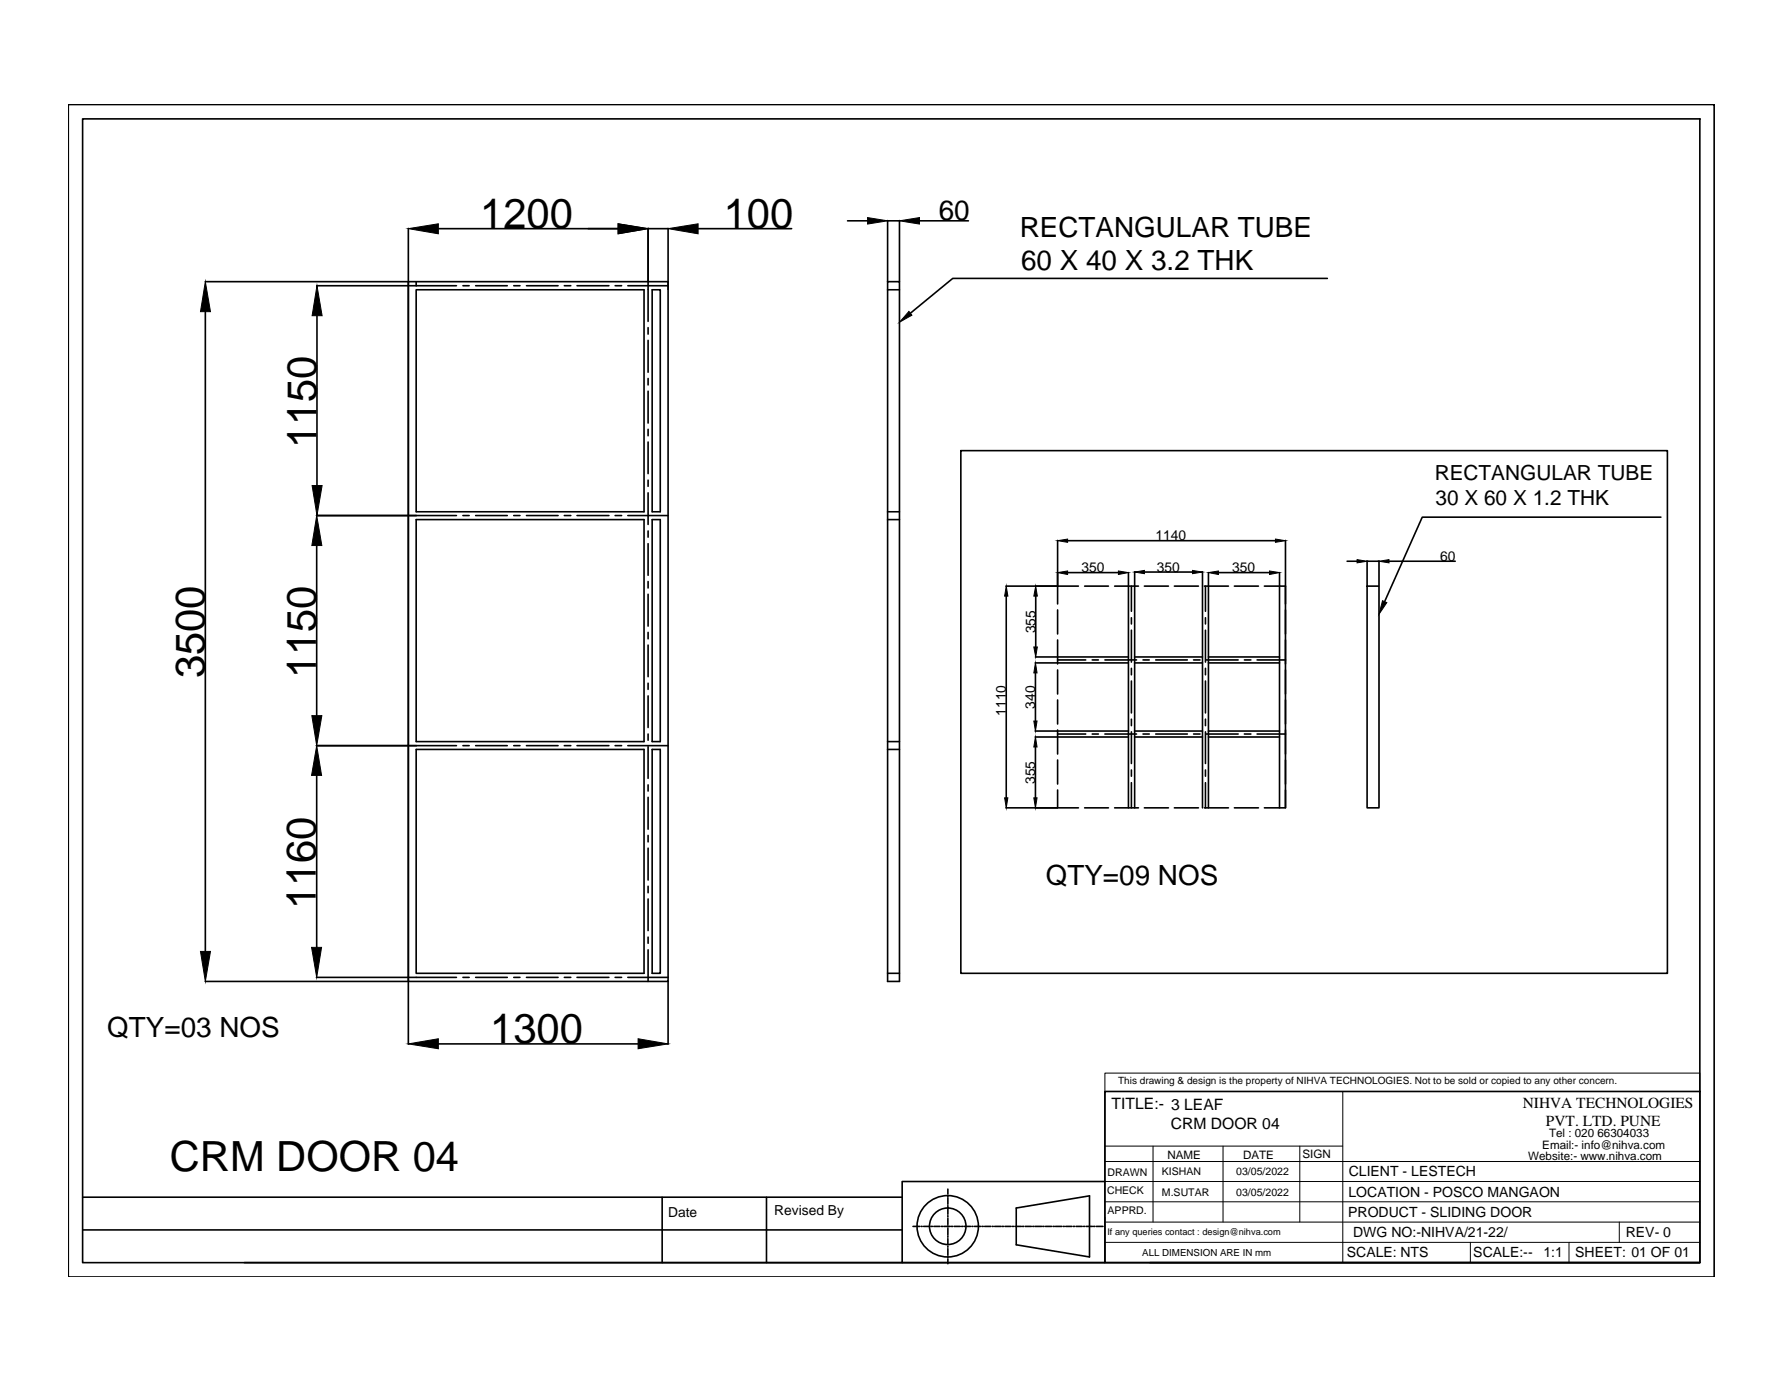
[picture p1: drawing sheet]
<svg xmlns="http://www.w3.org/2000/svg" width="279mm" height="216mm" viewBox="0 0 279 216" stroke-linecap="round" stroke-linejoin="round" font-family="sans-serif">
<!-- layer: 0 -->
<g fill="none" stroke="#000" stroke-width=".25">
<path d="M10.7 16.4h257.8v183.5h-257.8zM12.9 18.6h253.3v179.1h-253.3zM64 35.8v127.7M68.7 35.8h28.1M101.5 35.8v9.5M101.5 35.8h3.1M104.6 35.8v9.5M109.3 35.8h14.7M132.7 34.6h3.2M139 34.5v9.6M139 34.6h1.9M140.9 34.5v9.6"/>
<path d="M144 34.6h7.7M32.2 44.1h31.7M32.2 48.8v100.2M49.6 44.7h21.9M49.6 49.4v26.6M64 44.1h40.6v109.6h-40.6zM65.2 45.4h35.7v34.7h-35.7zM65.2 44.1v.6M72.5 44.7h1M74.5 44.7h4.9M80.5 44.7h.9M82.5 44.7h4.9"/>
<path d="M88.4 44.7h1M90.4 44.7h5M96.3 44.7h1.1M98.3 44.7h6.3M101.5 45.4v4.9M101.5 51.3v1M101.5 53.3v5M101.5 59.3v1M102.1 45.4h1.3v34.7h-1.3zM139 44.1h1.9v109.6h-1.9zM139 45.4h1.9M207.9 43.6h-58.7l-6.6 5.5"/>
<path d="M101.5 61.2v5M101.5 67.2v1M101.5 69.2v5M101.5 75.2v.9M101.5 77.2v4.9M150.5 70.6h110.6v81.8h-110.6zM49.6 80.7h21.9M49.6 85.4v26.6M65.2 81.4h35.7v34.7h-35.7zM72.5 80.7h1M74.5 80.7h4.9M80.5 80.7h.9"/>
<path d="M82.5 80.7h4.9M88.4 80.7h1M90.4 80.7h5M96.3 80.7h1.1M98.3 80.7h6.3M101.5 83.1v1M101.5 85.1v5M101.5 91v1.1M101.5 93v5M101.5 99v1M102.1 81.4h1.3v34.7h-1.3zM139 81.4h1.9"/>
<path d="M139 80.1h1.9M157.6 91.8h8M157.6 93.3v31.6M162.2 93.3v8M165.6 84.6v7.1M165.6 95.5v3.8M167.2 84.7h32.6M167.2 89.6h8M168.9 91.8h-3.3v2.8M169.9 91.8h3.7M174.6 91.8h3.7M176.7 89.6v2.1"/>
<path d="M176.7 91.8v34.7M177.2 91.8v3.9M177.2 96.7v1M177.2 98.7v5M177.7 89.5v2.2M177.7 91.8v34.7M179.2 91.8h3.8M179.2 89.6h7.6M183.9 91.8h3.8M188.3 89.5v2.2M188.3 91.8v34.7M188.6 91.8h3.8"/>
<path d="M188.8 91.8v3.9M188.8 96.7v1M188.8 98.7v5M189.3 89.6v2.1M189.3 91.8v34.7M190.8 89.6h8M193.3 91.8h3.8M198 91.8h3.3v34.7M200.4 89.6v2.1M200.4 91.8v34.7M201.3 84.6v7.1M211 87.9h1.5"/>
<path d="M214.1 91.8h1.9v34.7h-1.9zM214.1 87.8v3.9M214.1 87.9h1.9M216 87.8v3.9M217.5 87.9h10.4M260.1 81h-37.4l-5.8 13.2M49.6 116.7h21.9M65.2 117.3h35.7v35.1h-35.7zM72.5 116.7h1M74.5 116.7h4.9M80.5 116.7h.9M82.5 116.7h4.9"/>
<path d="M88.4 116.7h1M90.4 116.7h5M96.3 116.7h1.1M98.3 116.7h6.3M101.5 101v4.9M101.5 107v.9M101.5 109v4.9M101.5 114.9v1M101.5 116.9v5M102.1 117.3h1.3v35.1h-1.3zM139 117.3h1.9M139 116.1h1.9"/>
<path d="M162.1 103.8h3.5M162.1 115.4h3.5M162.1 114.5h3.5M162.2 102.9h3.4M162.2 105.4v7.5M162.2 117v7.9M165.6 100.2v3.8M165.6 104.9v3.8M165.6 109.6v3.8M165.6 114.3v3.8M165.6 119v3.8M165.6 103.3h4.4"/>
<path d="M165.6 103.8h11.1M165.6 102.9h11.1M165.6 115.4h11.1M165.6 114.9h4.4M165.6 114.5h11.1M171.1 103.3h.9M171.1 114.9h.9M173 103.3h5M173 114.9h5M177.2 104.6v1M177.2 106.6v5M177.2 112.6v1"/>
<path d="M177.2 114.6v4.9M177.7 103.8h10.6M177.7 102.9h10.6M177.7 115.4h10.6M177.7 114.5h10.6M179 103.3h1M179 114.9h1M181 103.3h5M181 114.9h5M186.9 103.3h1M186.9 114.9h1M188.8 104.6v1"/>
<path d="M188.8 106.6v5M188.8 112.6v1M188.8 114.6v4.9M188.9 103.3h5M188.9 114.9h5M189.3 103.8h11.1M189.3 102.9h11.1M189.3 115.4h11.1M189.3 114.5h11.1M194.9 103.3h1M194.9 114.9h1M196.9 103.3h4.4"/>
<path d="M196.9 114.9h4.4M49.6 121.4v26.9M101.5 122.9v1M101.5 124.8v5M101.5 130.8v1M101.5 132.8v5M101.5 138.8v1M157.6 126.5h8M165.6 123.7v2.8h3.3M169.9 126.5h3.7M174.6 126.5h3.7M177.2 120.6v.9"/>
<path d="M177.2 122.5v4M179.2 126.5h3.8M183.9 126.5h3.8M188.6 126.5h3.8M188.8 120.6v.9M188.8 122.5v4M193.3 126.5h3.8M201.3 123.7v2.8h-3.3M32.2 153.7h31.7M49.6 153h21.9M72.5 153h1M74.5 153h4.9"/>
<path d="M80.5 153h.9M82.5 153h4.9M88.4 153h1M90.4 153h5M96.3 153h1.1M98.3 153h6.3M101.5 140.7v5M101.5 146.7v1M101.5 148.7v5M104.6 153.7v9.8M139 152.4h1.9M68.7 163.4h31.2"/>
<path d="M173 170.9h93.2v26.8h-93.2zM12.9 192.6h128.4M12.9 187.4h128.4M103.7 187.4v10.3M120 187.4v10.3M141.3 197.7h31.7M143 192h1M144.3 192h.1M144.6 192h1.1M145.8 192h.2M146.2 192h1M147.4 192h.2"/>
<path d="M147.8 192h1M148.4 186.2v.7M148.4 187.1v.3M148.4 187.5v1M148.4 188.8v.1M148.4 189.1v1M148.4 190.3v.2M148.4 190.7v1M148.4 191.9v.2M148.4 192.3v1M148.4 193.5v.2M148.4 193.9v1"/>
<path d="M148.4 195.1v.2M148.4 195.5v1M148.4 196.7v.2M148.4 197.1v.8M149 192h.2M149.4 192h1M150.6 192h.2M151 192h1M152.2 192h.2M152.6 192h1M153.8 192h.2M154.2 192h1"/>
<path d="M155.4 192h.2M155.8 192h1M157 192h.2M157.4 192h1M158.6 192h.1M158.9 192h1.1M159.2 189.1l11.4-1.9v9.6l-11.4-1.9zM160.1 192h.2M160.6 192h.9M161.7 192h.3M162.1 192h1M163.3 192h.2"/>
<path d="M163.7 192h1M164.9 192h.2M165.3 192h1M166.5 192h.2M166.9 192h1M168.1 192h.2M168.5 192h1M169.7 192h.2M170.1 192h1M171.3 192h.2M171.7 192h1M173 185h-31.7v12.7h-103"/>
<path d="M180.1 197.7h86.1"/>
<circle cx="148.4" cy="192" r="2.86"/>
<circle cx="148.4" cy="192" r="4.8"/>
</g>
<g fill="#000" stroke="#000" stroke-width=".16">
<path d="M64 35.8l4.7-.8v1.6zM96.8 35l4.7 .8-4.7 .8zM104.6 35.8l4.7-.8v1.6zM135.9 34.1l3.1 .5-3.1 .5zM140.9 34.6l3.1-.5v1zM32.2 44.1l.8 4.7h-1.6zM49.6 44.7l.8 4.7h-1.5zM142.4 48.8l.4 .5-1.9 1.1zM48.9 76h1.5l-.8 4.7zM49.6 80.7l.8 4.7h-1.6zM157.6 91.8l.2 1.5h-.5zM162.2 91.8l.3 1.5h-.6z"/>
<path d="M165.6 84.7l1.6-.3v.5zM165.6 89.6l1.6-.2v.5zM175.2 89.4l1.5 .2-1.5 .3zM177.7 89.6l1.5-.3v.5zM186.8 89.3l1.5 .3-1.5 .2zM189.3 89.6l1.5-.2v.5zM198.8 89.4l1.6 .2-1.6 .3zM199.8 84.4l1.5 .3-1.5 .2zM212.5 87.6l1.6 .3-1.6 .2zM216.5 94.1l.7 .2-1.2 1.9zM216 87.9l1.5-.3v.5zM48.8 112h1.6l-.8 4.7z"/>
<path d="M161.9 101.3h.6l-.3 1.6zM162.2 103.8l.2 1.6h-.5zM161.9 112.9h.5l-.2 1.6zM162.2 115.4l.2 1.6h-.5zM49.6 116.7l.8 4.7h-1.6zM157.3 124.9h.5l-.2 1.6zM161.9 124.9h.5l-.2 1.6zM31.4 149h1.6l-.8 4.7zM48.8 148.3h1.6l-.8 4.7zM64 163.4l4.7-.8v1.6zM99.9 162.6l4.7 .8-4.7 .8z"/>
</g>
<g fill="none" stroke="#000" stroke-width=".16">
<path d="M173 168h93.2v2.9h-93.2zM173 170.9v26.8M173 179.4h37.3M174.6 170.9h91.6M180.6 179.4v11.9M191.5 179.4v11.9M203.6 179.4v11.9M210.3 170.9v26.8M173 191.3h93.2M173 188.2h93.2M173 185h93.2M173 181.8h93.2"/>
<path d="M173 194.5h93.2M230.3 194.5v3.2M245.7 194.5v3.2M253.6 191.3v3.2"/>
</g>
<g font-size="6.5">
<text x="75.2" y="35.7">1200</text>
<text x="113.4" y="35.7">100</text>
<text x="49.6" y="70.2" transform="rotate(-90 49.6 70.2)">1150</text>
<text x="32.1" y="106.2" transform="rotate(-90 32.1 106.2)">3500</text>
<text x="49.5" y="106.2" transform="rotate(-90 49.5 106.2)">1150</text>
<text x="49.5" y="142.4" transform="rotate(-90 49.5 142.4)">1160</text>
<text x="76.8" y="163.3">1300</text>
<text x="26.6" y="183.3">CRM DOOR 04</text>
</g>
<g font-size="4.4">
<text x="147" y="34.5">60</text>
<text x="159.7" y="37.1">RECTANGULAR TUBE</text>
<text x="159.9" y="42.3">60 X 40 X 3.2 THK</text>
<text x="163.8" y="138.5">QTY=09 NOS</text>
<text x="16.8" y="162.4">QTY=03 NOS</text>
</g>
<g font-size="3.3">
<text x="224.7" y="75.1">RECTANGULAR TUBE</text>
<text x="224.8" y="79.1">30 X 60 X 1.2 THK</text>
</g>
<g font-size="2.5">
<text x="174.1" y="173.6">TITLE:- 3 LEAF</text>
<text x="183.4" y="176.8">CRM DOOR 04</text>
</g>
<g font-size="2.4">
<text x="238.5" y="173.5">NIHVA TECHNOLOGIES</text>
<text x="242.1" y="176.2">PVT. LTD. PUNE</text>
</g>
<g font-size="2.2">
<text x="169.4" y="89.6">350</text>
<text x="181" y="84.6">1140</text>
<text x="181.2" y="89.5">350</text>
<text x="193" y="89.6">350</text>
<text x="225.5" y="87.8">60</text>
<text x="162.2" y="99.1" transform="rotate(-90 162.2 99.1)">355</text>
<text x="157.6" y="112" transform="rotate(-90 157.6 112)">1110</text>
<text x="162.1" y="110.9" transform="rotate(-90 162.1 110.9)">340</text>
<text x="162.1" y="122.8" transform="rotate(-90 162.1 122.8)">355</text>
<text x="211.2" y="184.2">CLIENT - LESTECH</text>
<text x="104.6" y="190.5">Date</text>
<text x="121.3" y="190.3">Revised By</text>
<text x="211.1" y="190.5">PRODUCT - SLIDING DOOR</text>
<text x="211.2" y="187.4">LOCATION - POSCO MANGAON</text>
<text x="210.9" y="196.8">SCALE: NTS</text>
<text x="211.9" y="193.7">DWG NO:-NIHVA/21-22/</text>
<text x="230.7" y="196.8">SCALE:--</text>
<text x="241.7" y="196.8">1:1</text>
<text x="246.7" y="196.8">SHEET: 01 OF 01</text>
<text x="254.6" y="193.7">REV- 0</text>
</g>
<g font-size="1.8">
<text x="241.5" y="179.9">Email:- info@nihva.com</text>
<text x="242.6" y="178.1">Tel : 020 66304033</text>
<text x="182.8" y="181.4">NAME</text>
<text x="194.7" y="181.4">DATE</text>
<text x="204" y="181.3">SIGN</text>
<text x="239.3" y="181.6">Website:- www.nihva.com</text>
</g>
<g font-size="1.7">
<text x="173.5" y="184.1">DRAWN</text>
<text x="182" y="184">KISHAN</text>
<text x="193.6" y="184">03/05/2022</text>
<text x="173.4" y="186.9">CHECK</text>
<text x="173.5" y="190">APPRD.</text>
<text x="182" y="187.2">M.SUTAR</text>
<text x="193.6" y="187.2">03/05/2022</text>
</g>
<text font-size="1.6" x="175.1" y="169.8">This drawing &amp; design is the property of NIHVA TECHNOLOGIES. Not to be sold or copied to any other concern.</text>
<text font-size="1.5" x="178.9" y="196.6">ALL DIMENSION ARE IN mm</text>
<text font-size="1.4" x="173.4" y="193.3">If any queries contact : design@nihva.com</text>
</svg>
